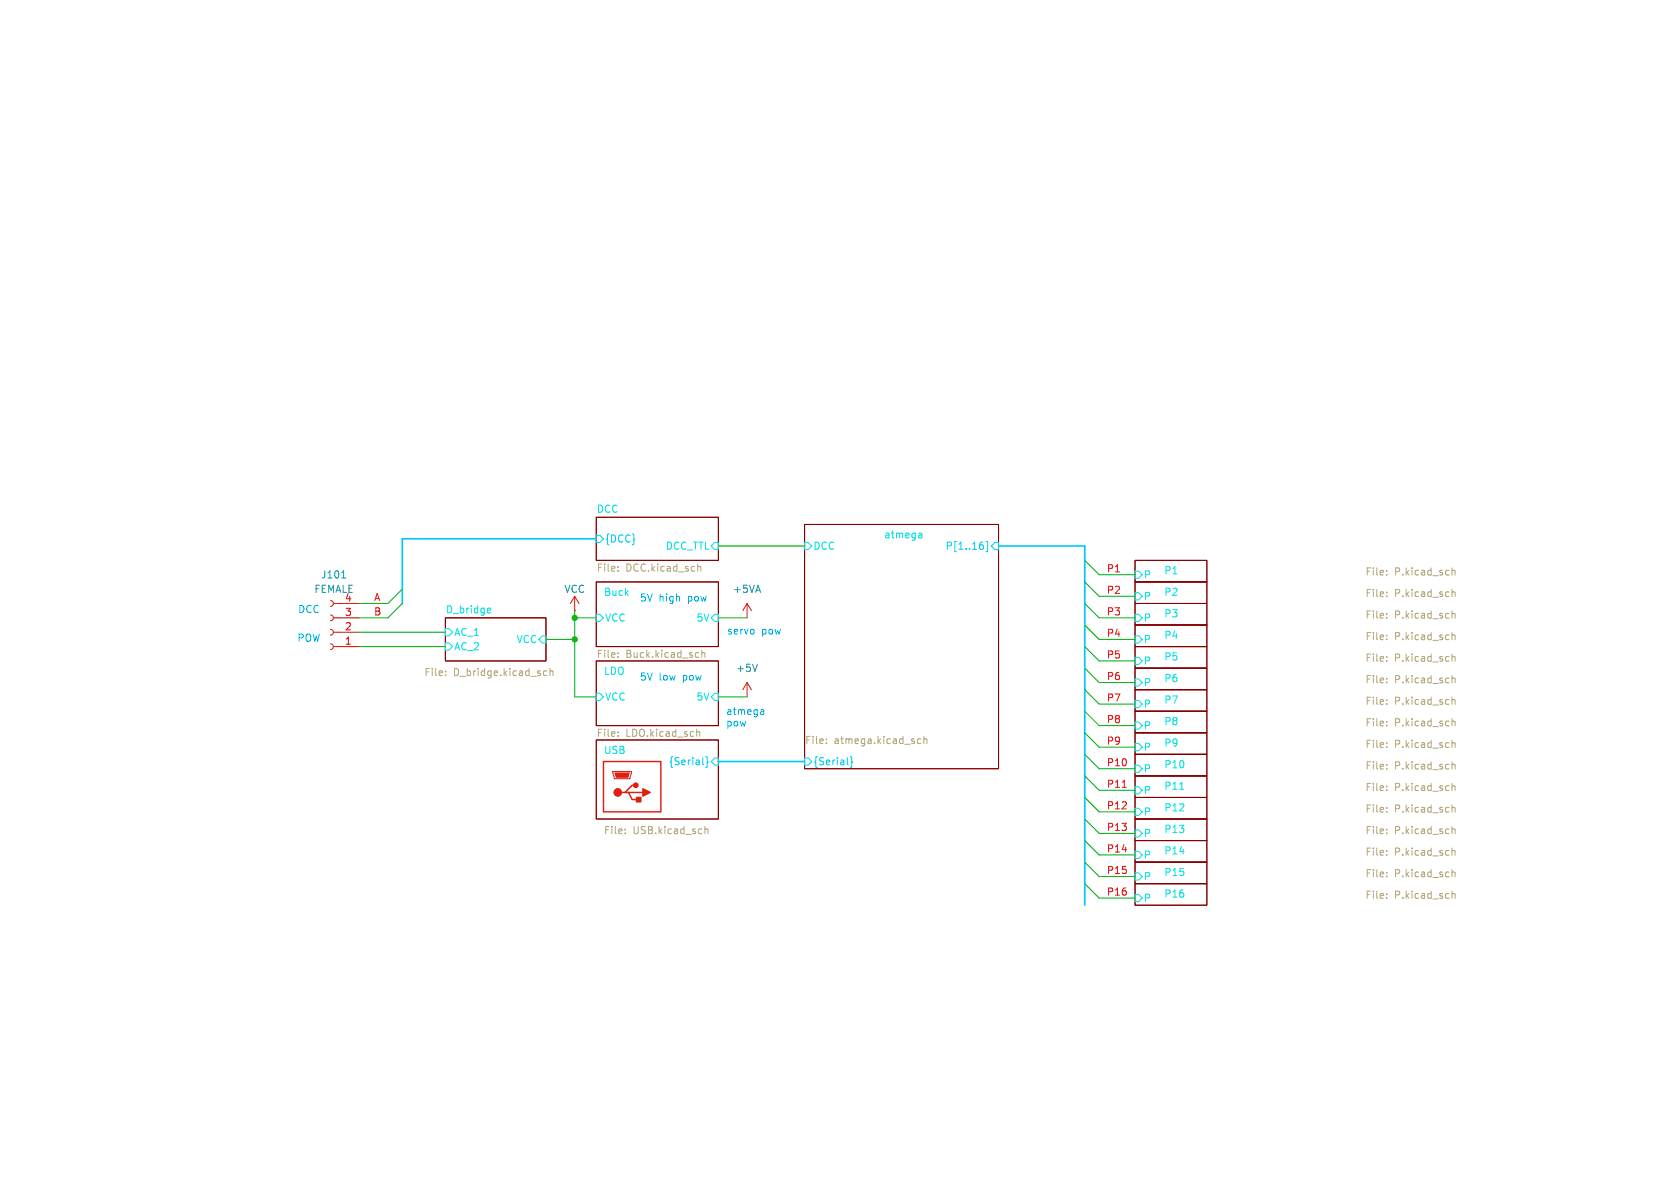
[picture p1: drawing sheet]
<svg xmlns="http://www.w3.org/2000/svg" width="297mm" height="210mm" viewBox="0 0 297 210" stroke-linecap="round" stroke-linejoin="round" font-family="sans-serif">
<g fill="none" stroke="#840000" stroke-width=".18">
<path d="M105.4 91.4h21.6v7.7h-21.6zM142.2 92.7h34.3v43.2h-34.3zM200.7 99.1h12.7v3.8h-12.7zM78.7 109.2h17.8v7.6h-17.8zM105.4 116.8h21.6v11.5h-21.6zM105.4 102.9h21.6v11.4h-21.6zM200.7 118.1h12.7v3.8h-12.7zM200.7 110.5h12.7v3.8h-12.7zM200.7 106.7h12.7v3.8h-12.7zM200.7 102.9h12.7v3.8h-12.7zM200.7 114.3h12.7v3.8h-12.7zM105.4 130.8h21.6v14h-21.6z"/>
<path d="M200.7 133.4h12.7v3.8h-12.7zM200.7 121.9h12.7v3.8h-12.7zM200.7 129.5h12.7v3.9h-12.7zM200.7 137.2h12.7v3.8h-12.7zM200.7 125.7h12.7v3.8h-12.7zM200.7 152.4h12.7v3.8h-12.7zM200.7 148.6h12.7v3.8h-12.7zM200.7 144.8h12.7v3.8h-12.7zM200.7 141h12.7v3.8h-12.7zM200.7 156.2h12.7v3.8h-12.7z"/>
</g>
<g fill="none" stroke="#00e2e2" stroke-width=".18">
<path d="M126.4 95.9h.6v1.3h-.6l-.7-.7zM142.2 95.9h.7l.6 .6-.6 .7h-.7zM162.5 94.2h.3l.2 .2v.7M163 95l-.5 .1M163 94.5l-.5 .1M78.7 111.1h.7l.6 .7-.6 .6h-.7zM78.7 113.7h.7l.6 .6-.6 .6h-.7zM86.3 107.5l.4 .1 .1 .2-.6 .1M86.7 108.3h-.4M95.9 112.4h.6v1.3h-.6l-.7-.7zM105.4 108.6h.6l.7 .6-.7 .7h-.6zM126.4 108.6h.6v1.3h-.6l-.7-.7z"/>
<path d="M200.7 101h.6l.6 .6-.6 .6h-.6zM200.7 112.4h.6l.6 .6-.6 .7h-.6zM200.7 108.6h.6l.6 .6-.6 .7h-.6zM200.7 104.8h.6l.6 .6-.6 .6h-.6zM200.7 116.2h.6l.6 .6-.6 .7h-.6zM105.4 122.6h.6l.7 .6-.7 .6h-.6zM126.4 122.6h.6v1.2h-.6l-.7-.6zM200.7 135.3h.6l.6 .6-.6 .6h-.6zM200.7 120h.6l.6 .7-.6 .6h-.6zM200.7 123.8h.6l.6 .7-.6 .6h-.6zM200.7 131.4h.6l.6 .7-.6 .6h-.6zM200.7 139.1h.6l.6 .6-.6 .6h-.6z"/>
<path d="M200.7 127.6h.6l.6 .7-.6 .6h-.6zM208.6 139.5h.7M200.7 154.3h.6l.6 .6-.6 .7h-.6zM200.7 150.5h.6l.6 .6-.6 .7h-.6zM200.7 146.7h.6l.6 .6-.6 .7h-.6zM200.7 142.9h.6l.6 .6-.6 .6h-.6zM200.7 158.1h.6l.6 .7-.6 .6h-.6z"/>
</g>
<g fill="none" stroke="#b4a678" stroke-width=".18">
<path d="M123.4 99.7v1.3M78.8 119.3v.1M78.8 118.6v.2M96.1 119.3l.2 .1h.4M96.7 118.6h-.4l-.2 .1M97.2 118.7l.2-.1h.3l.1 .8M97.2 118.2v1.2M109.3 100.2v.1M109.3 100.8v.2M109.3 115.4v.1M109.3 116.1v.1M123.4 100.2l.1-.1 .3 .1 .1 .8"/>
<path d="M123.4 115.4h.1M123.5 116.1l-.1 .1M124.1 115.5l.2-.1h.3v.8M124.1 114.9v1.3M245.1 100.9v.1M245.1 101.5v.2M245.1 104.7v.1M245.1 105.3v.2M245.1 108.5v.1M245.1 109.2v.1M245.1 112.3v.1M245.1 113v.1"/>
<path d="M245.1 116.1v.1M245.1 116.8v.1M245.1 119.9v.1M256.7 100.4v1.3M256.7 104.2v1.3M256.7 108v1.3M256.7 111.8v1.3M256.7 115.6v1.3M256.7 119.4v1.3M256.7 100.9l.2-.1 .3 .1v.8M256.7 104.7l.2-.1 .3 .1v.8M256.7 108.5l.2-.1 .3 .1v.8"/>
<path d="M256.7 112.4l.2-.2 .3 .1v.8M256.7 116.2l.2-.2 .3 .1v.8M256.7 120l.2-.1h.3v.8M109.3 130.1v.1M109.3 129.4v.1M123.2 128.9v1.3M123.2 129.5l.2-.2 .3 .1v.8M146.1 131.3v.1M146.1 130.7v.1M162.2 131.2l.2 .2h.4M162.8 130.7l-.4-.1-.2 .2M163.3 130.7l.2-.1 .3 .1 .1 .7"/>
<path d="M163.3 130.2v1.2M245.1 135.8v.1M245.1 120.6v.1M245.1 123.7v.1M245.1 124.4v.1M245.1 127.5v.2M245.1 128.2v.1M245.1 131.3v.2M245.1 132v.1M245.1 135.2v.1M245.1 139v.1M245.1 139.6v.2"/>
<path d="M256.7 123.2v1.3M256.7 127.1v1.2M256.7 130.9v1.2M256.7 134.7v1.2M256.7 138.5v1.3M256.7 123.8l.2-.1h.3v.8M256.7 127.6l.2-.1h.3v.8M256.7 131.4l.2-.1h.3v.8M256.7 135.2l.2-.1 .3 .1v.7M256.7 139l.2-.1 .3 .1v.8M110.5 147.3v.1M110.5 146.6v.1"/>
<path d="M124.6 146.1v1.3M124.6 146.6l.2-.1 .3 .1 .1 .8M245.1 142.8v.1M245.1 143.4v.2M245.1 146.6v.1M245.1 147.3v.1M245.1 150.4v.1M245.1 151.1v.1M245.1 154.2v.1M245.1 154.9v.1M245.1 158v.1M245.1 158.7v.1"/>
<path d="M256.7 142.3v1.3M256.7 146.1v1.3M256.7 149.9v1.3M256.7 153.7v1.3M256.7 157.5v1.3M256.7 142.8l.2-.1 .3 .1v.8M256.7 146.6l.2-.1 .3 .1v.8M256.7 150.5l.2-.2 .3 .1v.8M256.7 154.3l.2-.2 .3 .1v.8M256.7 158.1l.2-.1h.3v.8"/>
</g>
<path d="M105.4 94.6h.6l.7 .7-.7 .6h-.6zM173.5 95.8h.3M173.6 96.3l.3 .3v.3l-.3 .2M174.3 95.7h.3v1.8h-.3M175.9 95.9h.6v1.3h-.6l-.6-.7zM124.3 135.1l.1 .1M124.8 133.7l.2 .2v.6l.2 .2-.2 .2v.6l-.2 .2M126.4 134h.6v1.3h-.6l-.7-.7zM142.2 134h.7l.6 .6-.6 .7h-.7zM149.8 135.1l.2 .1M150.3 133.7l.3 .2v.6l.2 .2-.2 .2v.6l-.3 .2" fill="none" stroke="#00c8ff" stroke-width=".18"/>
<g fill="none" stroke="#d72100" stroke-width=".18">
<path d="M58.4 106.2l.4 .1 .1 .4-.1 .3-.4 .2M58.4 108.7l.4 .2 .1 .3-.1 .4-.4 .1M58.4 111.3l.4 .1 .1 .4-.1 .3-.4 .2M58.4 113.8l.4 .1 .1 .4-.1 .4-.4 .1M58.9 106.7h.8M58.9 109.2h.8M58.9 111.8h.8M58.9 114.3h.8M101.6 105.4l-.8 1.3M101.6 105.4v2.6M101.6 105.4l.8 1.3M132.1 106.7v2.5"/>
<path d="M132.1 106.7l-.8 1.3M132.1 106.7l.7 1.3M108.3 136.4h3.3v.3l-.2 1h-2.8zM132.1 120.7l-.8 1.2M132.1 120.7v2.5M132.1 120.7l.7 1.2"/>
</g>
<path d="M59.7 114.3h3.8M59.7 111.8h3.8M59.7 109.2h3.8M59.7 106.7h3.8M101.6 108h.1" fill="none" stroke="#df0000" stroke-width=".18"/>
<path d="M60.4 102.2h.7" fill="none" stroke="#00a0a0" stroke-width=".18"/>
<path d="M133.9 117.4l-.4 1.3" fill="none" stroke="#008e8e" stroke-width=".18"/>
<g fill="#d72100" stroke="#d72100" stroke-width=".25">
<path d="M113.7 139.4l1.2 .7-1.2 .6z"/>
<path d="M112.5 141h.8v.7h-.8z"/>
<circle cx="109.2" cy="140.1" r=".63"/>
<circle cx="112.4" cy="138.8" r=".38"/>
</g>
<path d="M106.7 134.6h10.1v8.9h-10.1zM112.4 138.8h-.6l-1.3 1.3h-.6M110.5 140.1h.6l.7 1.3h1.2M111.1 140.1h2.6" fill="none" stroke="#d72100" stroke-width=".25"/>
<path d="M108.7 136.7h2.6l-.3 .7h-2z" fill="#d72100" stroke="#d72100" stroke-width=".18"/>
<path d="M198.4 139.2h.7" fill="none" stroke="#f70b18" stroke-width=".18"/>
<path d="M134.6 125.5h.4v.8M135 126.2l-.4 .1M135 125.8h-.4" fill="none" stroke="#068aff" stroke-width=".18"/>
<path d="M105.4 95.3h-34.3v11.4M176.5 96.5h15.3v63.5M127 134.6h15.2" fill="none" stroke="#00c8ff" stroke-width=".3"/>
<g fill="none" stroke="#00b200" stroke-width=".18">
<path d="M127 96.5h15.2M191.8 99.1l2.5 2.5h6.4M63.5 111.8h15.2M63.5 114.3h15.2M71.1 106.7l-2.5 2.5h-5.1M71.1 104.1l-2.5 2.6h-5.1M96.5 113h5.1M101.6 109.2h3.8M101.6 108v15.2h3.8M127 109.2h5.1M191.8 106.7l2.5 2.5h6.4M191.8 114.3l2.5 2.5h6.4"/>
<path d="M191.8 118.1l2.5 2.6h6.4M191.8 110.5l2.5 2.5h6.4M191.8 102.9l2.5 2.5h6.4M127 123.2h5.1M191.8 133.4l2.5 2.5h6.4M191.8 137.2l2.5 2.5h6.4M191.8 121.9l2.5 2.6h6.4M191.8 125.7l2.5 2.6h6.4M191.8 129.5l2.5 2.6h6.4M191.8 152.4l2.5 2.5h6.4M191.8 156.2l2.5 2.6h6.4M191.8 144.8l2.5 2.5h6.4"/>
<path d="M191.8 141l2.5 2.5h6.4M191.8 148.6l2.5 2.5h6.4"/>
</g>
<g fill="#00a400" stroke="#00a400" stroke-width=".18">
<circle cx="101.6" cy="113" r=".46"/>
<circle cx="101.6" cy="109.2" r=".46"/>
</g>
<g font-size="1.8" fill="#00e2e2">
<text x="105.4" y="90.7">DCC</text>
<text x="156.2" y="95.3">atmega</text>
<text x="117.6" y="97.4">DCC_TTL</text>
<text x="143.7" y="97.4">DCC</text>
<text x="205.7" y="101.6">P1</text>
<text x="106.7" y="105.4">Buck</text>
<text x="202.1" y="102.5">P</text>
<text x="202.1" y="106.3">P</text>
<text x="205.7" y="105.4">P2</text>
<text x="78.7" y="108.5">D_bridge</text>
<text x="80.2" y="112.6">AC_1</text>
<text x="91.2" y="113.9">VCC</text>
<text x="106.9" y="110.1">VCC</text>
<text x="123" y="110.1">5V</text>
<text x="202.1" y="113.9">P</text>
<text x="202.1" y="110.1">P</text>
<text x="205.7" y="113">P4</text>
<text x="205.7" y="109.2">P3</text>
<text x="80.2" y="115.2">AC_2</text>
<text x="106.7" y="119.4">LDO</text>
<text x="202.1" y="117.7">P</text>
<text x="205.7" y="116.8">P5</text>
<text x="106.9" y="124.1">VCC</text>
<text x="123" y="124.1">5V</text>
<text x="202.1" y="121.5">P</text>
<text x="202.1" y="125.3">P</text>
<text x="205.7" y="120.7">P6</text>
<text x="205.7" y="124.5">P7</text>
<text x="202.1" y="129.1">P</text>
<text x="205.7" y="128.3">P8</text>
<text x="106.7" y="133.4">USB</text>
<text x="202.1" y="136.8">P</text>
<text x="202.1" y="132.9">P</text>
<text x="205.7" y="135.9">P10</text>
<text x="205.7" y="132.1">P9</text>
<text x="202.1" y="140.6">P</text>
<text x="205.7" y="139.7">P11</text>
<text x="205.7" y="143.5">P12</text>
<text x="202.1" y="148.2">P</text>
<text x="202.1" y="144.4">P</text>
<text x="205.7" y="147.3">P13</text>
<text x="202.1" y="155.8">P</text>
<text x="202.1" y="152">P</text>
<text x="205.7" y="154.9">P15</text>
<text x="205.7" y="151.1">P14</text>
<text x="202.1" y="159.6">P</text>
<text x="205.7" y="158.8">P16</text>
</g>
<g font-size="1.8" fill="#b4a678">
<text x="105.4" y="101.4">File:</text>
<text x="110.6" y="101.4">DCC.kicad_sch</text>
<text x="241.3" y="102.1">File:</text>
<text x="241.3" y="105.9">File:</text>
<text x="246.5" y="102.1">P.kicad_sch</text>
<text x="246.5" y="105.9">P.kicad_sch</text>
<text x="241.3" y="113.5">File:</text>
<text x="241.3" y="109.7">File:</text>
<text x="246.5" y="113.5">P.kicad_sch</text>
<text x="246.5" y="109.7">P.kicad_sch</text>
<text x="74.9" y="119.8">File:</text>
<text x="80.2" y="119.8">D_bridge.kicad_sch</text>
<text x="105.4" y="116.6">File:</text>
<text x="110.6" y="116.6">Buck.kicad_sch</text>
<text x="241.3" y="117.3">File:</text>
<text x="246.5" y="117.3">P.kicad_sch</text>
<text x="241.3" y="121.1">File:</text>
<text x="241.3" y="124.9">File:</text>
<text x="246.5" y="121.1">P.kicad_sch</text>
<text x="246.5" y="124.9">P.kicad_sch</text>
<text x="105.4" y="130.6">File:</text>
<text x="110.6" y="130.6">LDO.kicad_sch</text>
<text x="142.2" y="131.9">File:</text>
<text x="147.5" y="131.9">atmega.kicad_sch</text>
<text x="241.3" y="128.7">File:</text>
<text x="246.5" y="128.7">P.kicad_sch</text>
<text x="241.3" y="136.3">File:</text>
<text x="241.3" y="132.5">File:</text>
<text x="246.5" y="136.3">P.kicad_sch</text>
<text x="246.5" y="132.5">P.kicad_sch</text>
<text x="241.3" y="140.2">File:</text>
<text x="241.3" y="144">File:</text>
<text x="246.5" y="140.2">P.kicad_sch</text>
<text x="246.5" y="144">P.kicad_sch</text>
<text x="106.7" y="147.8">File:</text>
<text x="111.9" y="147.8">USB.kicad_sch</text>
<text x="241.3" y="147.8">File:</text>
<text x="246.5" y="147.8">P.kicad_sch</text>
<text x="241.3" y="155.4">File:</text>
<text x="241.3" y="151.6">File:</text>
<text x="246.5" y="155.4">P.kicad_sch</text>
<text x="246.5" y="151.6">P.kicad_sch</text>
<text x="241.3" y="159.2">File:</text>
<text x="246.5" y="159.2">P.kicad_sch</text>
</g>
<g font-size="1.8" fill="#00c8ff">
<text x="106.9" y="96.1">{DCC}</text>
<text x="167.1" y="97.4">P[1..16]</text>
<text x="118.1" y="135.5">{Serial}</text>
<text x="143.7" y="135.5">{Serial}</text>
</g>
<g font-size="1.8" fill="#f70b18">
<text x="195.6" y="101.3">P1</text>
<text x="66" y="106.3">A</text>
<text x="195.6" y="105.1">P2</text>
<text x="66" y="108.9">B</text>
<text x="195.6" y="108.9">P3</text>
<text x="195.6" y="112.7">P4</text>
<text x="195.6" y="116.5">P5</text>
<text x="195.6" y="120.3">P6</text>
<text x="195.6" y="124.1">P7</text>
<text x="195.6" y="131.7">P9</text>
<text x="195.6" y="127.9">P8</text>
<text x="195.6" y="135.5">P10</text>
<text x="195.6" y="143.2">P12</text>
<text x="195.6" y="139.4">P11</text>
<text x="195.6" y="147">P13</text>
<text x="195.6" y="154.6">P15</text>
<text x="195.6" y="150.8">P14</text>
<text x="195.6" y="158.4">P16</text>
</g>
<g font-size="1.8" fill="#008e8e">
<text x="55.5" y="105">FEMALE</text>
<text x="60.9" y="106.4">4</text>
<text x="99.7" y="105">VCC</text>
<text x="129.5" y="105">+5VA</text>
<text x="130" y="119">+5V</text>
</g>
<text font-size="1.8" fill="#00a0a0" x="56.7" y="102.5">J101</text>
<g font-size="1.8" fill="#068aff">
<text x="113" y="106.4">5V</text>
<text x="116.5" y="106.4">high</text>
<text x="121.7" y="106.4">pow</text>
<text x="52.5" y="113.6">POW</text>
<text x="52.6" y="108.6">DCC</text>
<text x="128.4" y="112.4">servo</text>
<text x="134.6" y="112.4">pow</text>
<text x="113" y="120.4">5V</text>
<text x="116.5" y="120.4">low</text>
<text x="120.8" y="120.4">pow</text>
<text x="128.3" y="126.6">atmega</text>
<text x="128.3" y="128.6">pow</text>
</g>
<g font-size="1.8" fill="#e70000">
<text x="60.9" y="111.5">2</text>
<text x="60.9" y="109">3</text>
<text x="60.9" y="114">1</text>
</g>
</svg>
